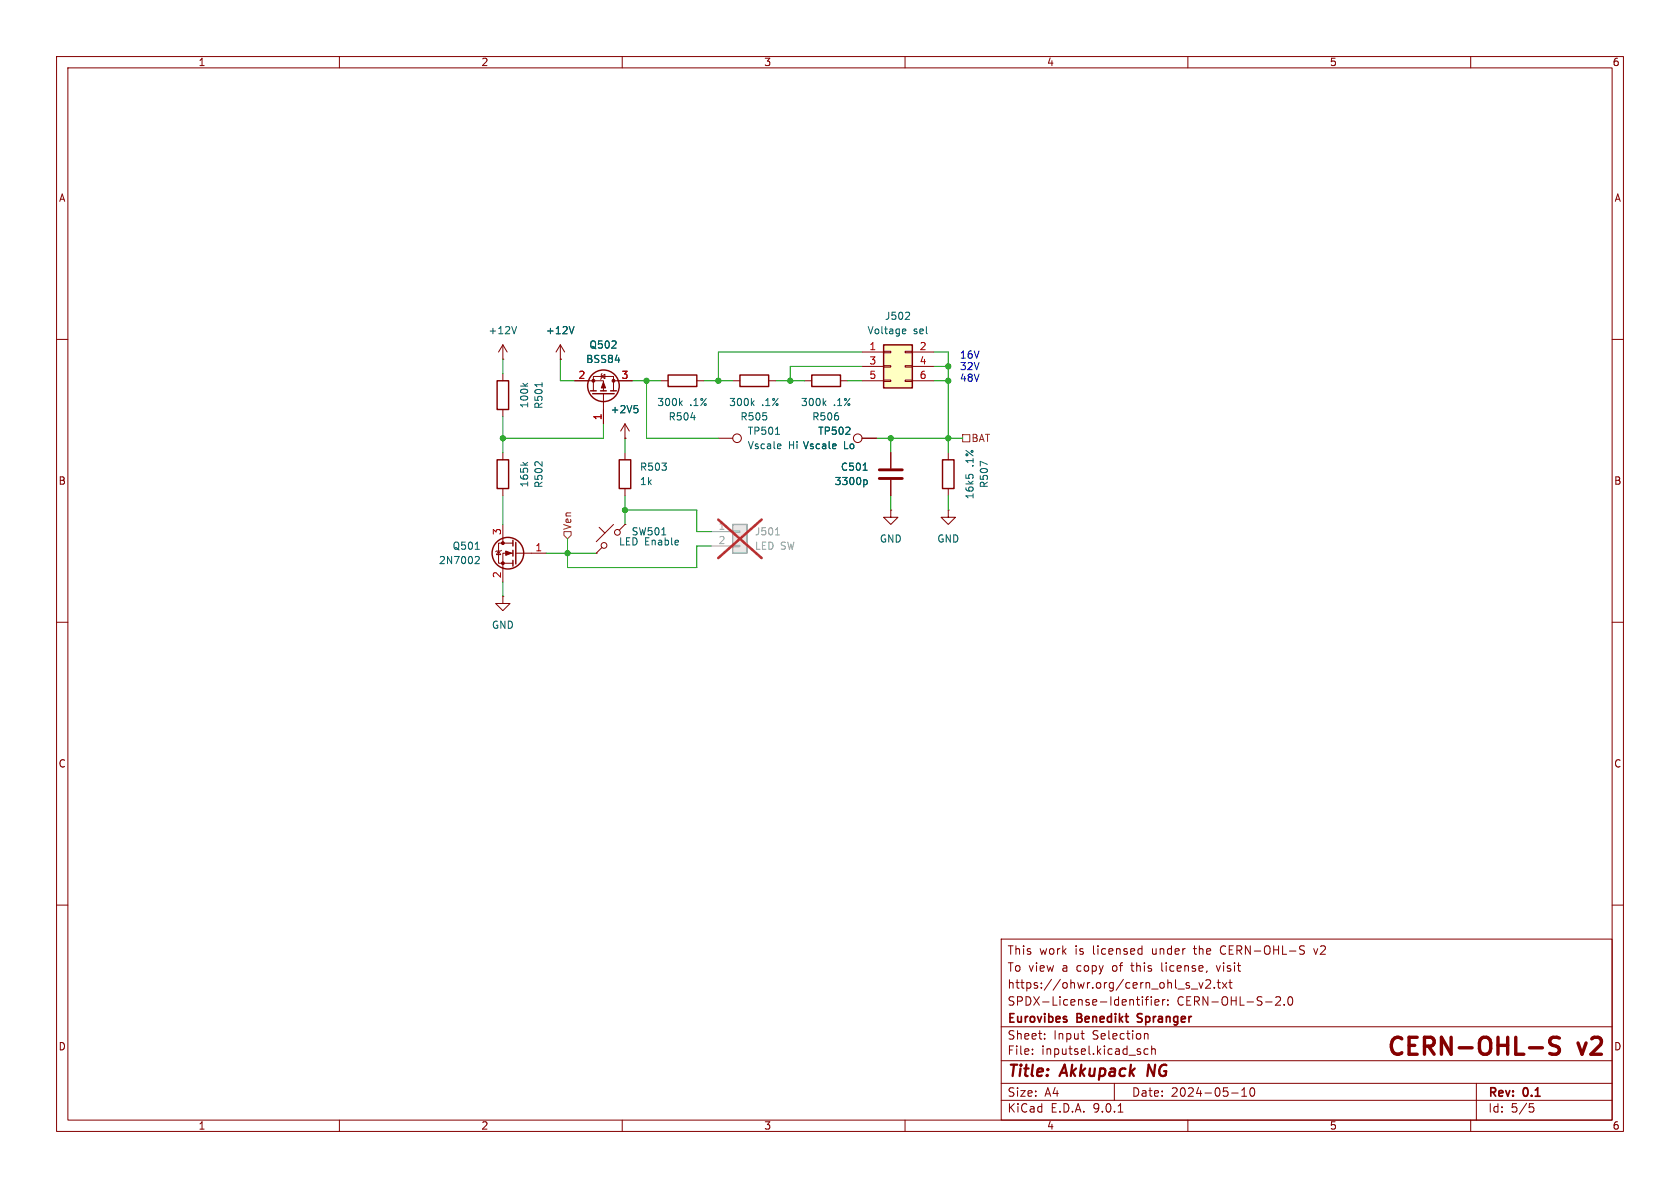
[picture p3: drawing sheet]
<svg xmlns="http://www.w3.org/2000/svg" width="297mm" height="210mm" viewBox="0 0 297 210" stroke-linecap="round" stroke-linejoin="round" font-family="sans-serif">
<g fill="none" stroke="#840000" stroke-width=".18">
<path d="M10 10h277v190h-277zM12 12h273v186h-273zM60 10v2M110 10v2M160 10v2M210 10v2M260 10v2M10 60h2M88.9 63.5h.1M88.9 61v2.5M88.9 66v1.3M88.9 72.4v1.3"/>
<path d="M88.9 61l-.8 1.2M88.9 61l.8 1.2M101.6 67.3h5.1v1.8M104.9 69.1v-2.6h3.6v2.6M106.3 66.5l.6-.3v.7zM106.4 66l-.1 .2v.7l-.1 .2M106.7 69.6v5.3M108.5 67.3h3.3M110.5 77.5h.1M110.5 74.9l-.8 1.3M110.5 74.9l.8 1.3M110.5 74.9v2.6"/>
<path d="M116.8 67.3h1.3M123.2 67.3h1.3M152.4 77.5h2.5M285 60h2M88.1 97.4l.4 .6h-.7zM88.6 97.3l-.1 .1h-.7l-.2 .1M88.9 92.7v3.3M90.7 96h-2.6v3.6h2.6M90.7 97.8h-1.8v5.1M91.2 97.8h5.3M110.5 80v1.3M110.5 86.4v1.2"/>
<path d="M157.5 80v2.8M157.5 84.8v2.8M10 110h2M88.9 105.4v1.3h1.3l-1.3 1.3-1.3-1.3h1.3M88.9 105.4h.1M285 110h2M10 160h2M177 166h108v32h-108zM200.9 176.7h.6M201.3 177.7h.2M201.5 167.7l.4 .1M201.9 167.2v1.5"/>
<path d="M201.9 168.6l-.4 .1M202 176.2v.1M202 176.7v1M202.5 176.7h.5M203 176.2l-.3 .2v1.3M203.5 176.2v.1M203.5 176.7v1M204.2 177.2l.7-.1-.1-.3-.4-.1-.2 .2v.7h.6M205.5 176.7v1M206 176.7l-.3 .1-.2 .2M206.5 177.6v.1M206.5 176.8v.1"/>
<path d="M209.9 174.2l.3 .1 .1 .2-.2 .2h-.3M209.9 173.7l.3 .1M210.6 174.8h1.1M212 173.7l.3 1 .4-1M213.2 173.3l.5-.1 .3 .1v.3l-.9 1.1h.9M214.7 174.6v.1M215 170.7l.4 1M215.2 173.7h.5M215.4 173.2v1.3l.3 .2M216.1 173.7l.8 1M216.9 173.7l-.8 1M217.2 173.7h.6"/>
<path d="M217.5 173.2v1.3l.3 .2M225.5 176.3l.6-.1 .2 .1 .1 .3-.9 1.1h.9M227 177.6v.1M227.8 176.3l.2-.1a.81 .81 0 0 1 .6 .6 .81 .81 0 0 1-.3 .8l-.1 .1a.81 .81 0 0 1-.4-1.4zM229.9 167.8l.6 .3 .1 .3-.3 .3-.6-.1M229.9 167.3h.7M232.2 167.7l.4 1M285 160h2M60 198v2M110 198v2M160 198v2M177 194.5h108"/>
<path d="M177 191.5h108M177 187.5h108M177 181.5h108M182.5 186.3v.1M182.5 185.5v.1M184.7 183.6v.1M184.7 182.8v.1M191.1 182.7h.6M191.5 183.7h.2M197 191.5v3M197.7 196.6h.8M202.3 182.8l.2-.1 .4 .1 .1 .9"/>
<path d="M203 185.5l-.5-.1-.3 .3v.4l.2 .2h.6M203.6 185.5l.2-.1 .4 .1v.9M203.6 184.9v1.5M210 198v2M217.7 193.2h1.2M219.5 193.8h.9M219.5 192.7l.5-.4v1.5M221.1 192.4l.2-.1a.81 .81 0 0 1 .6 .6 .81 .81 0 0 1-.3 .8l-.1 .1a.81 .81 0 0 1-.4-1.4zM260 198v2M261 191.5v6.5M270.4 195.1h.7M270.5 195.7h.4l.3 .3-.2 .5-.5 .1"/>
<circle cx="151.6" cy="77.5" r=".76"/>
</g>
<path d="M203.1 188.2l-.3 2" fill="none" stroke="#840000" stroke-width=".4"/>
<path d="M201.1 179.3v.5M201.1 180.6l.2 .1" fill="none" stroke="#840000" stroke-width=".3"/>
<path d="M270.4 185.2h2.3M275.7 183.5l-.4-.1h-.8a.73 .73 0 0 0-.5 .7 .73 .73 0 0 0 .5 .7 1.1 1.1 0 0 1 1.2 .7 .77 .77 0 0 1-.6 .9h-.7l-.4-.2" fill="none" stroke="#840000" stroke-width=".6"/>
<g fill="none" stroke="#840000" stroke-width=".25">
<path d="M87.9 67.3h2v5.1h-2zM104.4 69.1h1M104.8 69.6h3.8M106.2 69.1h1M107.9 69.1h1.1M118.1 66.3h5.1v2h-5.1zM90.7 95.5v1M90.7 97.3v1M90.7 99.1v1M91.2 95.9v3.8M109.5 81.3h2v5.1h-2z"/>
<circle cx="106.7" cy="68.2" r="2.79"/>
<circle cx="89.8" cy="97.8" r="2.79"/>
</g>
<g fill="#840000" stroke="#840000" stroke-width=".18">
<path d="M106.7 67.6l.4 1h-.8z"/>
<path d="M89.4 97.4l1 .4-1 .4z"/>
<circle cx="108.5" cy="67.3" r=".25"/>
<circle cx="104.9" cy="67.3" r=".25"/>
<circle cx="88.9" cy="96" r=".25"/>
<circle cx="88.9" cy="99.6" r=".25"/>
</g>
<g fill="none" stroke="#006464" stroke-width=".18">
<path d="M91.3 57.7l-.4 1.3M92.4 67.8l.5 .4M93.3 67.8l-.5 .3M95.8 67.6v.8M112.1 71.7h.6M112.5 72.2l.3 .2v.3l-.3 .3M120.3 71.2l.3 .5M120.6 70.9l-.5 .4M122.1 73.8h.8M147.6 78.5l.2 .3-.6 .1M147.7 79.3h-.1M84 97.1h.7"/>
<path d="M84.2 98.4h.4l.1 .3-.7 .9h.7M152.6 83.1h.7M152.8 84.8l.4 .1 .1 .2v.4l-.5 .2"/>
</g>
<path d="M155.4 83.1h4.1M155.4 84.6h4.1" fill="none" stroke="#840000" stroke-width=".51"/>
<path d="M156.2 61h5.1v7.6h-5.1z" fill="#ffffc2"/>
<path d="M130.8 66.3h5.1v2h-5.1zM143.5 66.3h5.1v2h-5.1zM156.2 61h5.1v7.6h-5.1zM87.9 81.3h2v5.1h-2zM166.6 81.3h2.1v5.1h-2.1z" fill="none" stroke="#840000" stroke-width=".25"/>
<g fill="none" stroke="#840000" stroke-width=".18">
<path d="M99.1 63.5h.1M99.1 61l-.8 1.2M99.1 61l.7 1.2M99.1 61v2.5M127 77.5h2.5M129.5 67.3h1.3M135.9 67.3h1.3M142.2 67.3h1.3M148.6 67.3h1.3M152.4 62.2h3.8M152.4 64.8h3.8M152.4 67.3h3.8"/>
<path d="M156.2 62.1h1.3v.3h-1.3zM156.2 64.6h1.3v.3h-1.3zM156.2 67.2h1.3v.2h-1.3zM160 62.1h1.3v.3h-1.3zM160 64.6h1.3v.3h-1.3zM160 67.2h1.3v.2h-1.3zM161.3 62.2h3.8M161.3 64.8h3.8M161.3 67.3h3.8M88.9 80v1.3M88.9 86.4v1.2M105.4 97.8h.1"/>
<path d="M105.9 93.2l1 1M106.4 96.8l-1 1M108.5 92.7l-3.1 3.1M110.5 92.7l-1 1M110.5 92.7h.1M157.5 90.2v1.2h1.2l-1.2 1.3-1.3-1.3h1.3M157.5 90.2h.1M167.6 90.2v1.2h1.3l-1.3 1.3-1.2-1.3h1.2M167.6 90.2h.1M167.6 80v1.3M167.6 86.4v1.2"/>
<circle cx="130.3" cy="77.5" r=".76"/>
<circle cx="106.8" cy="96.4" r=".51"/>
<circle cx="109.1" cy="94.1" r=".51"/>
</g>
<g fill="none" stroke="#006464" stroke-width=".18">
<path d="M101.5 57.7l-.4 1.3M159.7 58.2h.4v.3l-.6 .1M160.1 58.9l-.4 .1M160.7 55.3l.1 .1-.1 .3-.7 .8h.8M133 71.2l.3 .5M133.3 70.9l-.5 .4M137.1 76.8h.7M137.9 78.5l.2 .3-.6 .1M138 79.3h-.1M145.7 71.2l.3 .5M146 70.9l-.5 .4M92.4 81.7l.5 .5"/>
<path d="M93.3 81.7l-.5 .4M117 94.6h.7M170.8 83.9v.6M171.2 84.1l.3-.2h.3l.2 .2M174.6 82.1l-1.3-.5v.8"/>
</g>
<path d="M129.5 92.7h2.6v5.1h-2.6z" fill="#ebeae8"/>
<path d="M129.5 92.7h2.6v5.1h-2.6z" fill="none" stroke="#9c9b98" stroke-width=".25"/>
<path d="M125.7 94h3.8M125.7 96.5h3.8M129.5 93.9h1.3v.2h-1.3zM129.5 96.4h1.3v.2h-1.3z" fill="none" stroke="#9c9b98" stroke-width=".18"/>
<path d="M137.1 94.6h.7" fill="none" stroke="#939391" stroke-width=".18"/>
<path d="M127 91.9l7.6 6.7M134.6 91.9l-7.6 6.7" fill="none" stroke="#e12e31" stroke-width=".46"/>
<path d="M170.2 76.8h1.2v1.3h-1.2zM99.7 94h1.3v.6l-.7 .7-.6-.7z" fill="none" stroke="#725600" stroke-width=".18"/>
<g fill="none" stroke="#009600" stroke-width=".18">
<path d="M88.9 63.5v2.5M88.9 73.7v6.3M99.1 63.5v3.8h2.5M106.7 74.9v2.6h-17.8M110.5 77.5v2.5M111.8 67.3h5M114.3 67.3v10.2h12.7M124.5 67.3h5M137.2 67.3h5M149.9 67.3h2.5M152.4 62.2h-25.4v5.1M152.4 64.8h-12.7v2.5"/>
<path d="M154.9 77.5h15.3M157.5 77.5v2.5M165.1 67.3h2.5M165.1 62.2h2.5v17.8M165.1 64.8h2.5M88.9 87.6v5.1M96.5 97.8h8.9M100.3 95.3v5h22.9v-3.8h2.5M110.5 87.6v5.1M110.5 90.2h12.7v3.8h2.5M157.5 87.6v2.6M167.6 87.6v2.6"/>
<path d="M88.9 102.9v2.5"/>
</g>
<path d="M101.5 57.7l-.4 1.3M112.1 71.7h.6M112.5 72.2l.3 .2v.3l-.3 .3M147.6 78.5l.2 .3-.6 .1M147.7 79.3h-.1M152.6 83.1h.7M152.8 84.8l.4 .1 .1 .2v.4l-.5 .2" fill="none" stroke="#006464" stroke-width=".18"/>
<path d="M99.1 63.5h.1M101.6 67.3h2.5M106.7 72.4v2.5M109.2 67.3h2.6M110.5 77.5h.1M152.4 77.5h2.5M157.5 80v2.8M157.5 84.8v2.8" fill="none" stroke="#840000" stroke-width=".18"/>
<g fill="#009600" stroke="#009600" stroke-width=".18">
<circle cx="167.6" cy="67.3" r=".46"/>
<circle cx="167.6" cy="64.8" r=".46"/>
<circle cx="127" cy="67.3" r=".46"/>
<circle cx="114.3" cy="67.3" r=".46"/>
<circle cx="139.7" cy="67.3" r=".46"/>
<circle cx="167.6" cy="77.5" r=".46"/>
<circle cx="157.5" cy="77.5" r=".46"/>
<circle cx="100.3" cy="97.8" r=".46"/>
<circle cx="88.9" cy="77.5" r=".46"/>
<circle cx="110.5" cy="90.2" r=".46"/>
</g>
<g font-size="4.2" fill="#840000">
<text x="245" y="187.4">CERN-OHL-S</text>
<text x="279.3" y="187.4">v2</text>
</g>
<g font-size="2.8" fill="#840000">
<text x="178" y="190.9">Title:</text>
<text x="187.7" y="190.9">Akkupack</text>
<text x="203.7" y="190.9">NG</text>
</g>
<g font-size="2.1" fill="#840000">
<text x="178" y="172">To view</text>
<text x="178" y="169">This</text>
<text x="183.7" y="169">work</text>
<text x="187.8" y="172">a</text>
<text x="190.1" y="169">is</text>
<text x="190.5" y="172">copy</text>
<text x="193.3" y="169">licensed</text>
<text x="196.9" y="172">of</text>
<text x="200.4" y="172">this</text>
<text x="203.9" y="169">under</text>
<text x="205.9" y="172">license,</text>
<text x="211.5" y="169">the</text>
<text x="215.8" y="172">visit</text>
<text x="216.3" y="169">CERN-OHL-S</text>
<text x="233" y="169">v2</text>
<text x="178" y="178">SPDX-License-Identifier:</text>
<text x="178" y="175">https://ohwr.org/cern_ohl_s_v2.txt</text>
<text x="208" y="178">CERN-OHL-S-2.0</text>
<text x="178" y="184">Sheet:</text>
<text x="178" y="181.2">Eurovibes</text>
<text x="186.2" y="184">Input</text>
<text x="190.5" y="181.2">Benedikt</text>
<text x="193.2" y="184">Selection</text>
<text x="201.8" y="181.2">Spranger</text>
<text x="178" y="186.7">File:</text>
<text x="184.1" y="186.7">inputsel.kicad_sch</text>
<text x="178" y="196.9">KiCad</text>
<text x="178" y="194.1">Size:</text>
<text x="184.7" y="194.1">A4</text>
<text x="185.7" y="196.9">E.D.A.</text>
<text x="193.3" y="196.9">9.0.1</text>
<text x="200" y="194.1">Date:</text>
<text x="207" y="194.1">2024-05-10</text>
<text x="263" y="194.3">Rev:</text>
<text x="263" y="196.9">Id:</text>
<text x="267.1" y="196.9">5/5</text>
<text x="269.4" y="194.3">0.1</text>
</g>
<g font-size="1.8" fill="#840000">
<text x="35" y="11.9">1</text>
<text x="85" y="11.9">2</text>
<text x="135" y="11.9">3</text>
<text x="185" y="11.9">4</text>
<text x="235" y="11.9">5</text>
<text x="285" y="11.9">6</text>
<text x="10.3" y="35.9">A</text>
<text x="285.3" y="35.9">A</text>
<text x="10.3" y="85.9">B</text>
<text x="285.3" y="85.9">B</text>
<text x="10.3" y="135.9">C</text>
<text x="285.3" y="135.9">C</text>
<text x="10.3" y="185.9">D</text>
<text x="285.3" y="185.9">D</text>
<text x="35" y="199.9">1</text>
<text x="85" y="199.9">2</text>
<text x="135" y="199.9">3</text>
<text x="185" y="199.9">4</text>
<text x="235" y="199.9">5</text>
<text x="285" y="199.9">6</text>
</g>
<g font-size="1.8" fill="#006464">
<text x="86.3" y="59.3">+12V</text>
<text x="96.4" y="59.3">+12V</text>
<text x="153.3" y="59.3">Voltage</text>
<text x="156.4" y="56.7">J502</text>
<text x="161.5" y="59.3">sel</text>
<text x="103.5" y="64.4">BSS84</text>
<text x="104.1" y="61.8">Q502</text>
<text x="116.1" y="72">300k</text>
<text x="121.9" y="72">.1%</text>
<text x="128.8" y="72">300k</text>
<text x="134.6" y="72">.1%</text>
<text x="141.5" y="72">300k</text>
<text x="147.3" y="72">.1%</text>
<text x="93.6" y="72.3" transform="rotate(-90 93.6 72.3)">100k</text>
<text x="96.1" y="72.4" transform="rotate(-90 96.1 72.4)">R501</text>
<text x="107.8" y="73.3">+2V5</text>
<text x="118.1" y="74.5">R504</text>
<text x="130.8" y="74.5">R505</text>
<text x="132.1" y="77.1">TP501</text>
<text x="143.5" y="74.5">R506</text>
<text x="144.5" y="77.1">TP502</text>
<text x="113" y="83.4">R503</text>
<text x="132.1" y="79.6">Vscale</text>
<text x="139.4" y="79.6">Hi Vscale</text>
<text x="141.8" y="79.6">Vscale</text>
<text x="148.6" y="83.4">C501</text>
<text x="149.1" y="79.6">Lo</text>
<text x="172.3" y="82.5" transform="rotate(-90 172.3 82.5)">.1%</text>
<text x="93.6" y="86.2" transform="rotate(-90 93.6 86.2)">165k</text>
<text x="96.1" y="86.4" transform="rotate(-90 96.1 86.4)">R502</text>
<text x="113" y="86">1k</text>
<text x="147.5" y="86">3300p</text>
<text x="172.3" y="88.4" transform="rotate(-90 172.3 88.4)">16k5</text>
<text x="174.9" y="86.4" transform="rotate(-90 174.9 86.4)">R507</text>
<text x="111.6" y="94.8">SW501</text>
<text x="77.5" y="99.9">2N7002</text>
<text x="79.9" y="97.4">Q501</text>
<text x="109.3" y="96.6">LED Enable</text>
<text x="155.4" y="96.1">GND</text>
<text x="165.6" y="96.1">GND</text>
<text x="86.9" y="111.4">GND</text>
</g>
<g font-size="1.8" fill="#a90000">
<text x="153.6" y="62">1</text>
<text x="153.6" y="64.5">3</text>
<text x="162.5" y="62">2</text>
<text x="162.5" y="64.5">4</text>
<text x="102.2" y="67.1">2</text>
<text x="109.8" y="67.1">3</text>
<text x="153.6" y="67.1">5</text>
<text x="162.5" y="67.1">6</text>
<text x="106.4" y="74.4" transform="rotate(-90 106.4 74.4)">1</text>
<text x="88.6" y="94.7" transform="rotate(-90 88.6 94.7)">3</text>
<text x="94.5" y="97.5">1</text>
<text x="88.6" y="102.3" transform="rotate(-90 88.6 102.3)">2</text>
</g>
<g font-size="1.8" fill="#0000c2">
<text x="169.6" y="63.6">16V</text>
<text x="169.6" y="65.6">32V</text>
<text x="169.6" y="67.7">48V</text>
</g>
<g font-size="1.8" fill="#725600">
<text x="171.6" y="78.3">BAT</text>
<text x="101.2" y="93.8" transform="rotate(-90 101.2 93.8)">Ven</text>
</g>
<g font-size="1.8" fill="#a5a4a2">
<text x="126.9" y="93.7">1</text>
<text x="126.9" y="96.3">2</text>
</g>
<g font-size="1.8" fill="#939391">
<text x="133.4" y="94.8">J501</text>
<text x="133.4" y="97.4">LED SW</text>
</g>
</svg>
